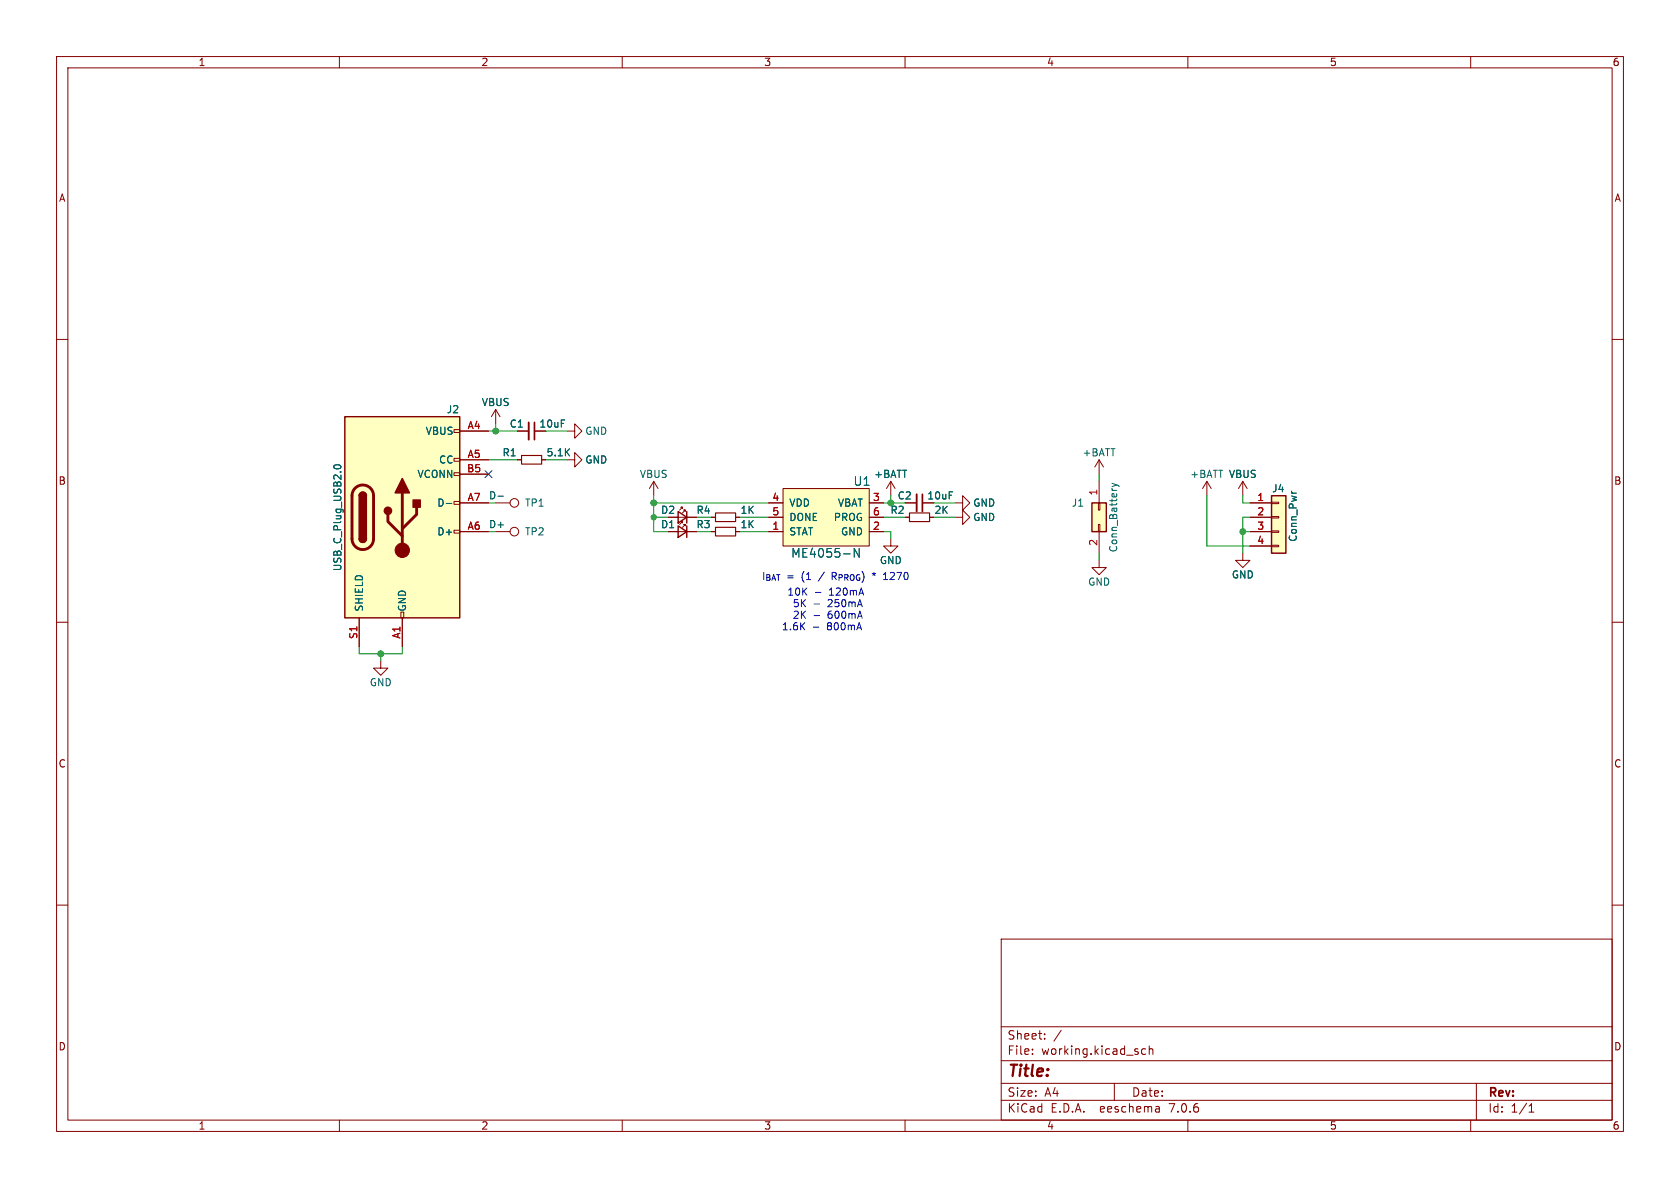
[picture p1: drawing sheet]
<svg xmlns="http://www.w3.org/2000/svg" width="297mm" height="210mm" viewBox="0 0 297 210" stroke-linecap="round" stroke-linejoin="round" font-family="sans-serif">
<g fill="none" stroke="#840000" stroke-width=".18">
<path d="M10 10h277v190h-277zM12 12h273v186h-273zM60 10v2M110 10v2M160 10v2M210 10v2M260 10v2M10 60h2M285 60h2M80.3 75.9h1v.6h-1zM81.3 76.2h5.1M87.6 72.4l-.7 1.3"/>
<path d="M87.6 72.4v2.5M87.6 72.4l.8 1.3M91.4 76.2h2.1M94.5 76.2h2M100.3 76.2h1.3v1.3l1.3-1.3-1.3-1.3v1.3M80.3 93.7h1v.5h-1zM80.3 88.6h1v.6h-1zM80.3 83.6h1v.5h-1zM80.3 81h1v.5h-1zM81.3 81.3h5.1M81.3 94h5.1M81.3 88.9h5.1"/>
<path d="M81.3 83.8h5.1M87.6 94h2.6M87.6 88.9h2.6M91.4 81.3h.8M95.8 81.3h.7M100.3 81.3h1.3v-1.3l1.3 1.3-1.3 1.3v-1.3M115.6 85.1l.7 1.3M115.6 85.1v2.5M115.6 85.1l-.8 1.3M118.1 94h5.1M118.1 91.4h5.1M120.6 92.5v-.3h-.2h.2l-.5 .5"/>
<path d="M120.6 89.9v-.2h-.2h.2l-.5 .5M121.2 93v-.3h-.3h.3l-.6 .5M121.2 90.4v-.2h-.3h.3l-.6 .5M125.7 94h.8M125.7 91.4h.8M130 94h.8M130 91.4h.8M135.9 94h2.5M135.9 88.9h2.5M135.9 91.4h2.5M138.4 86.4h15.3v10.1h-15.3zM153.7 94h2.5"/>
<path d="M153.7 88.9h2.5M153.7 91.4h2.5M157.5 95.3v1.2h-1.3l1.3 1.3 1.2-1.3h-1.2M157.5 85.1l-.8 1.3M157.5 85.1v2.5M157.5 85.1l.7 1.3M160 88.9h2.1M160 91.4h.8M163.1 88.9h2M164.3 91.4h.8M168.9 88.9h1.3v1.3l1.2-1.3-1.2-1.3v1.3M168.9 91.4h1.3v1.3l1.2-1.3-1.2-1.2v1.2"/>
<path d="M194.2 88.9h.2v1.3h-.2zM194.2 92.7h.2v1.3h-.2zM194.3 99.1v1.2h1.3l-1.3 1.3-1.3-1.3h1.3M194.3 81.3l-.8 1.3M194.3 81.3v2.5M194.3 85.1v3.8M194.3 94v3.8M194.3 81.3l.8 1.3M213.4 85.1l-.8 1.3M213.4 85.1v2.5M213.4 85.1l.7 1.3M219.7 97.8v1.3h-1.3l1.3 1.2 1.3-1.2h-1.3"/>
<path d="M219.7 85.1l-.8 1.3M219.7 85.1v2.5M219.7 85.1l.8 1.3M221 94h3.8M221 88.9h3.8M221 91.4h3.8M221 96.5h3.8M224.8 96.4h1.3v.2h-1.3zM224.8 93.9h1.3v.2h-1.3zM224.8 91.3h1.3v.3h-1.3zM224.8 88.8h1.3v.2h-1.3zM10 110h2"/>
<path d="M63.5 109.2v5.1M67.3 116.8v1.3h1.3l-1.3 1.3-1.3-1.3h1.3M70.9 108.2h.5v1h-.5zM71.1 109.2v5.1M285 110h2M10 160h2M285 160h2M177 166h108v32h-108zM60 198v2M110 198v2M160 198v2M177 194.5h108"/>
<path d="M177 191.5h108M177 187.5h108M177 181.5h108M182.5 186.3v.1M182.5 185.5v.1M184.7 183.6v.1M184.7 182.8v.1M187.6 182.1l-1.3 2M197 191.5v3M202.5 185.5l-.4-.1-.3 .3v.4l.2 .2h.5M203.2 185.5l.2-.1 .3 .1 .1 .9M203.2 184.9v1.5"/>
<path d="M204.9 195.7l.1 .9M205 196.5l-.2 .1M205 196h-.2M210 198v2M260 198v2M261 191.5v6.5M270.3 196.6h.9M270.3 195.5l.4-.4v1.5"/>
<circle cx="90.9" cy="88.9" r=".76"/>
<circle cx="90.9" cy="94" r=".76"/>
</g>
<g fill="#ffffc2" stroke="#ffffc2" stroke-width=".18">
<path d="M61 73.7h20.3v35.5h-20.3z"/>
<path d="M193 88.9h2.6v5.1h-2.6z"/>
<path d="M138.4 86.4h15.3v10.1h-15.3z"/>
<path d="M224.8 87.6h2.5v10.2h-2.5z"/>
</g>
<path d="M61 73.7h20.3v35.5h-20.3zM63.5 95.3a.64 .64 0 0 0 .6 .6 .64 .64 0 0 0 .7-.6M63.5 87.6a.64 .64 0 0 1 .6-.6 .64 .64 0 0 1 .7 .6M119.9 93l1.5 1-1.5 1zM119.9 90.4l1.5 1-1.5 1.1zM121.4 90.4v2.1M121.4 93v2M193 88.9h2.6v5.1h-2.6zM224.8 87.6h2.5v10.2h-2.5z" fill="none" stroke="#840000" stroke-width=".25"/>
<path d="M62.8 86.3a1.9 1.9 0 0 1 2.1-.4 1.9 1.9 0 0 1 1.1 1.7v7.7a1.91 1.91 0 0 1-1.9 1.8 1.91 1.91 0 0 1-1.9-1.8v-7.8l.2-.7zM68.6 90.9v1.3l2.5 2.5M71.1 87.1v10.2M73.7 89.7v1.2l-2.6 2.6" fill="none" stroke="#840000" stroke-width=".51"/>
<g fill="#840000" stroke="#840000" stroke-width=".25">
<path d="M63.5 95.3h1.3a.64 .64 0 0 1-.7 .6 .64 .64 0 0 1-.6-.6z"/>
<path d="M63.5 87.6h1.3v7.7h-1.3z"/>
<path d="M63.7 87.2a.64 .64 0 0 1 .7-.2 .64 .64 0 0 1 .4 .6h-1.3z"/>
<path d="M71.1 84.6l1.3 2.5h-2.6z"/>
<path d="M73 88.4h1.3v1.3h-1.3z"/>
<circle cx="68.6" cy="90.3" r=".63"/>
</g>
<circle cx="71.1" cy="97.3" r="1.27" fill="#840000" stroke="#840000" stroke-width=".18"/>
<path d="M59.1 82.3a.75 .75 0 0 1 1.2 .3 .72 .72 0 0 1-1.3-.1zM78.9 89h1M151.9 97v1.5l-.9-1.5v1.5M196.6 85.4l.8 .3M197.4 85.7l-.8 .3M197.4 85.7l.5 .3M228.3 86.8l.1 .3" fill="none" stroke="#006464" stroke-width=".18"/>
<path d="M93.5 74.7v3M162.1 87.4v3" fill="none" stroke="#840000" stroke-width=".33"/>
<path d="M94.5 74.7v3M163.1 87.4v3" fill="none" stroke="#840000" stroke-width=".3"/>
<path d="M92.2 80.5h3.6v1.5h-3.6zM126.5 90.7h3.5v1.5h-3.5zM126.5 93.2h3.5v1.5h-3.5zM160.8 90.7h3.5v1.5h-3.5z" fill="none" stroke="#840000" stroke-width=".2"/>
<path d="M88 87.7h1" fill="none" stroke="#0f0f0f" stroke-width=".18"/>
<path d="M146.6 106l-.2 .1M146.6 108.2a.99 .99 0 0 0-.1 1l.1 .1M146.6 105.2h.8M146.6 108.5l-.2 .3M146.8 104.2l-.2 .1M147.1 106.5l-.8 .8h.8" fill="none" stroke="#0000c2" stroke-width=".18"/>
<g fill="none" stroke="#009600" stroke-width=".18">
<path d="M86.4 76.2h5M87.6 74.9v1.3M96.5 76.2h3.8M86.4 81.3h5M96.5 81.3h3.8M115.6 87.6v6.4h2.5M115.6 91.4h2.5M115.6 88.9h20.3M130.8 94h5.1M130.8 91.4h5.1M156.2 94h1.3v1.3M156.2 91.4h3.8"/>
<path d="M156.2 88.9h3.8M157.5 87.6v1.3M165.1 91.4h3.8M165.1 88.9h3.8M194.3 83.8v1.3M194.3 97.8v1.3M213.4 87.6v8.9h7.6M219.7 94h1.3M219.7 87.6v1.3h1.3M221 91.4h-1.3v6.4M63.5 114.3v1.3h7.6v-1.3M67.3 115.6v1.2"/>
</g>
<path d="M85.8 83.2l1.2 1.2M87 83.2l-1.2 1.2" fill="none" stroke="#000084" stroke-width=".18"/>
<g fill="#009600" stroke="#009600" stroke-width=".18">
<circle cx="115.6" cy="91.4" r=".46"/>
<circle cx="67.3" cy="115.6" r=".51"/>
<circle cx="115.6" cy="88.9" r=".51"/>
<circle cx="87.6" cy="76.2" r=".51"/>
<circle cx="157.5" cy="88.9" r=".51"/>
<circle cx="219.7" cy="94" r=".51"/>
</g>
<text font-size="2.8" fill="#840000" x="178" y="190.9">Title:</text>
<g font-size="2.1" fill="#006464">
<text x="150.8" y="86.1">U1</text>
<text x="139.8" y="98.8">ME4055-N</text>
</g>
<g font-size="2.1" fill="#840000">
<text x="178" y="184">Sheet:</text>
<text x="178" y="186.7">File:</text>
<text x="184.1" y="186.7">working.kicad_sch</text>
<text x="178" y="196.9">KiCad</text>
<text x="178" y="194.1">Size:</text>
<text x="184.7" y="194.1">A4</text>
<text x="185.7" y="196.9">E.D.A.</text>
<text x="194.6" y="196.9">eeschema</text>
<text x="200" y="194.1">Date:</text>
<text x="207" y="196.9">7.0.6</text>
<text x="263" y="194.3">Rev:</text>
<text x="263" y="196.9">Id:</text>
<text x="267.1" y="196.9">1/1</text>
</g>
<g font-size="1.8" fill="#840000">
<text x="35" y="11.9">1</text>
<text x="85" y="11.9">2</text>
<text x="135" y="11.9">3</text>
<text x="185" y="11.9">4</text>
<text x="235" y="11.9">5</text>
<text x="285" y="11.9">6</text>
<text x="10.3" y="35.9">A</text>
<text x="285.3" y="35.9">A</text>
<text x="10.3" y="85.9">B</text>
<text x="285.3" y="85.9">B</text>
<text x="10.3" y="135.9">C</text>
<text x="285.3" y="135.9">C</text>
<text x="10.3" y="185.9">D</text>
<text x="285.3" y="185.9">D</text>
<text x="35" y="199.9">1</text>
<text x="85" y="199.9">2</text>
<text x="135" y="199.9">3</text>
<text x="185" y="199.9">4</text>
<text x="235" y="199.9">5</text>
<text x="285" y="199.9">6</text>
</g>
<g font-size="1.8" fill="#006464">
<text x="85.1" y="72">VBUS</text>
<text x="75.2" y="77.1">VBUS</text>
<text x="78.9" y="73.3">J2</text>
<text x="90" y="75.8">C1</text>
<text x="95.3" y="75.8">10uF</text>
<text x="103.4" y="77.1">GND</text>
<text x="77.5" y="82.1">CC</text>
<text x="88.7" y="80.9">R1</text>
<text x="96.5" y="80.9">5.1K</text>
<text x="103.4" y="82.1">GND</text>
<text x="191.3" y="80.9">+BATT</text>
<text x="73.7" y="84.7">VCONN</text>
<text x="77.2" y="89.8">D-</text>
<text x="92.7" y="89.8">TP1</text>
<text x="113" y="84.7">VBUS</text>
<text x="139.4" y="89.8">VDD</text>
<text x="148" y="89.8">VBAT</text>
<text x="154.4" y="84.7">+BATT</text>
<text x="158.6" y="88.5">C2</text>
<text x="163.8" y="88.5">10uF</text>
<text x="172" y="89.8">GND</text>
<text x="189.4" y="89.8">J1</text>
<text x="210.3" y="84.7">+BATT</text>
<text x="217.2" y="84.7">VBUS</text>
<text x="224.8" y="87.2">J4</text>
<text x="77.2" y="94.8">D+</text>
<text x="92.7" y="94.8">TP2</text>
<text x="116.8" y="93.6">D1</text>
<text x="116.8" y="91">D2</text>
<text x="123" y="91">R4</text>
<text x="123" y="93.6">R3</text>
<text x="130.8" y="91">1K</text>
<text x="130.8" y="93.6">1K</text>
<text x="139.4" y="94.8">STAT</text>
<text x="139.4" y="92.3">DONE</text>
<text x="147.3" y="92.3">PROG</text>
<text x="148.6" y="94.8">GND</text>
<text x="157.3" y="91">R2</text>
<text x="165.1" y="91">2K</text>
<text x="172" y="92.3">GND</text>
<text x="229.5" y="95.9" transform="rotate(-90 229.5 95.9)">Conn_Pwr</text>
<text x="60.6" y="101.1" transform="rotate(-90 60.6 101.1)">USB_C_Plug_USB2.0</text>
<text x="155.4" y="99.9">GND</text>
<text x="197.7" y="97.7" transform="rotate(-90 197.7 97.7)">Conn_Battery</text>
<text x="192.3" y="103.7">GND</text>
<text x="217.7" y="102.5">GND</text>
<text x="64.4" y="108.2" transform="rotate(-90 64.4 108.2)">SHIELD</text>
<text x="72" y="108.2" transform="rotate(-90 72 108.2)">GND</text>
<text x="65.3" y="121.5">GND</text>
</g>
<g font-size="1.8" fill="#a90000">
<text x="82.6" y="75.9">A4</text>
<text x="82.5" y="83.6">B5</text>
<text x="82.6" y="81">A5</text>
<text x="82.6" y="88.6">A7</text>
<text x="136.5" y="88.6">4</text>
<text x="154.2" y="88.6">3</text>
<text x="194.1" y="87.7" transform="rotate(-90 194.1 87.7)">1</text>
<text x="222.2" y="88.6">1</text>
<text x="82.6" y="93.7">A6</text>
<text x="136.5" y="93.7">1</text>
<text x="136.5" y="91.2">5</text>
<text x="154.2" y="93.7">2</text>
<text x="154.2" y="91.2">6</text>
<text x="222.2" y="91.2">2</text>
<text x="222.2" y="93.7">3</text>
<text x="194.1" y="96.6" transform="rotate(-90 194.1 96.6)">2</text>
<text x="222.2" y="96.3">4</text>
<text x="63.2" y="113.1" transform="rotate(-90 63.2 113.1)">S1</text>
<text x="70.9" y="113" transform="rotate(-90 70.9 113)">A1</text>
</g>
<g font-size="1.8" fill="#009600">
<text x="86.4" y="88.4">D-</text>
<text x="86.4" y="93.4">D+</text>
</g>
<g font-size="1.8" fill="#0000c2">
<text x="134.6" y="102.6">I_{BAT} (1</text>
<text x="139.1" y="102.6">=</text>
<text x="139.5" y="105.4">10K</text>
<text x="140.7" y="107.4">5K</text>
<text x="144.3" y="107.4">-</text>
<text x="144.4" y="105.4">-</text>
<text x="145" y="102.6">/</text>
<text x="147.1" y="107.4">250mA</text>
<text x="147.1" y="105.4">120mA</text>
<text x="147.5" y="102.6">R_{PROG})1270</text>
<text x="154.9" y="102.6">*</text>
<text x="138.3" y="111.5">1.6K</text>
<text x="140.7" y="109.5">2K</text>
<text x="143.8" y="111.5">-</text>
<text x="144.3" y="109.5">-</text>
<text x="146.5" y="111.5">800mA</text>
<text x="147.1" y="109.5">600mA</text>
</g>
</svg>
